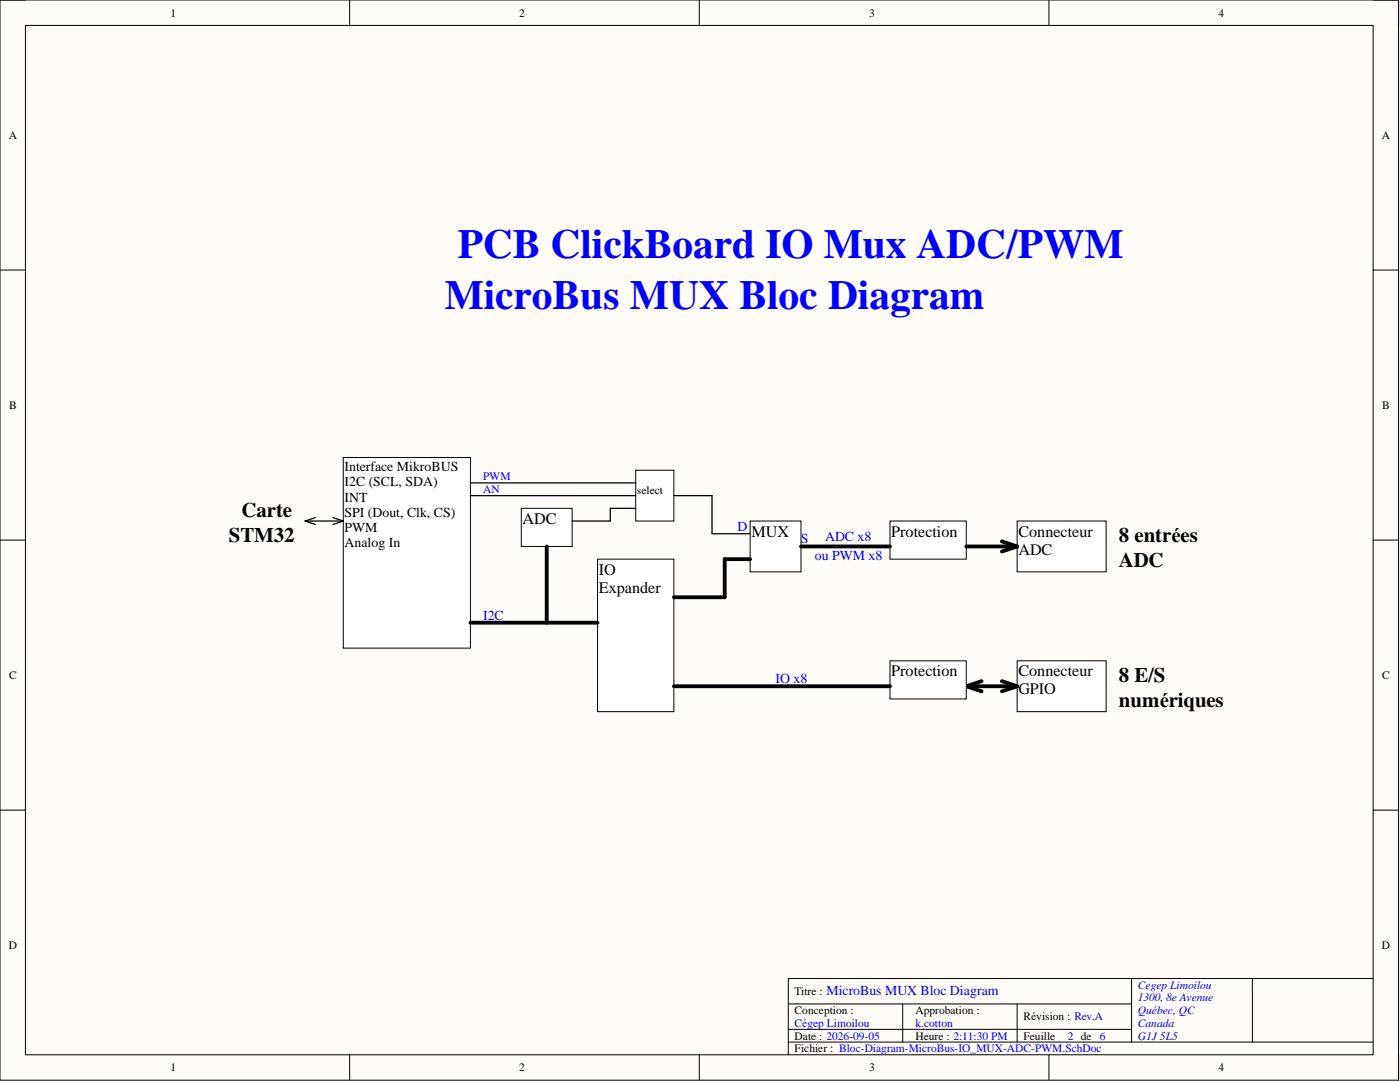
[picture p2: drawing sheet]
<svg xmlns="http://www.w3.org/2000/svg" width="279mm" height="216mm" viewBox="0 0 279 216" stroke-linecap="round" stroke-linejoin="round" font-family="sans-serif">
<path d="M0 0h279.1v215.5h-279.1z" fill-rule="evenodd" fill="#fffcf8"/>
<path d="M0 0h279.1v215.5h-279.1z" fill="none" stroke="#000" stroke-width=".2"/>
<path d="M5.1 5.1h268.9v205.4h-268.9z" fill-rule="evenodd" fill="#fffcf8"/>
<g fill="none" stroke="#000" stroke-width=".2">
<path d="M0 0h5.1M5.1 5.1h268.9v205.4h-268.9zM69.8 0v5.1M139.6 0v5.1M209.3 0v5.1M274 0h5.1v5.1M0 53.9h5.1M274 53.9h5.1M0 107.8h5.1M274 107.8h5.1M0 161.7h5.1M274 161.7h5.1"/>
<path d="M225.8 195.3v12.6M249.9 195.3v12.6M274 195.3h-116.7v15.2M69.8 210.5v5M139.6 210.5v5M157.3 200.3h68.5M157.3 207.9h116.7M157.3 205.4h68.5M180.2 200.3v7.6M203 200.3v7.6M209.3 210.5v5M279.1 210.5v5"/>
</g>
<path d="M104 101.4h10.2v7.6h-10.2z" fill-rule="evenodd" fill="#fff"/>
<path d="M104 101.4h10.2v7.6h-10.2z" fill="none" stroke="#000" stroke-width=".2"/>
<path d="M68.5 91.3h25.4v38h-25.4z" fill-rule="evenodd" fill="#fff"/>
<path d="M68.5 91.3h25.4v38h-25.4z" fill="none" stroke="#000" stroke-width=".2"/>
<path d="M60.9 104h7.6M60.9 104l2 .6M62.9 103.3l-2 .7M66.5 103.3l2 .7M68.5 104l-2 .6" fill="none" stroke="#000" stroke-width=".25"/>
<path d="M149.7 104h10.2v10.1h-10.2z" fill-rule="evenodd" fill="#fff"/>
<path d="M149.7 104h10.2v10.1h-10.2z" fill="none" stroke="#000" stroke-width=".2"/>
<path d="M203 104h17.8v10.1h-17.8z" fill-rule="evenodd" fill="#fff"/>
<path d="M203 104h17.8v10.1h-17.8z" fill="none" stroke="#000" stroke-width=".2"/>
<path d="M177.6 104h15.2v7.6h-15.2z" fill-rule="evenodd" fill="#fff"/>
<path d="M177.6 104h15.2v7.6h-15.2z" fill="none" stroke="#000" stroke-width=".2"/>
<path d="M192.8 109h10.2M199.9 108l3.1 1M203 109l-3.1 1.1" fill="none" stroke="#000" stroke-width=".76"/>
<path d="M119.3 111.6h15.2v30.4h-15.2z" fill-rule="evenodd" fill="#fff"/>
<path d="M119.3 111.6h15.2v30.4h-15.2z" fill="none" stroke="#000" stroke-width=".2"/>
<path d="M203 131.9h17.8v10.1h-17.8z" fill-rule="evenodd" fill="#fff"/>
<path d="M203 131.9h17.8v10.1h-17.8z" fill="none" stroke="#000" stroke-width=".2"/>
<path d="M192.8 136.9h10.2M192.8 136.9l3.1 1M195.9 135.9l-3.1 1M199.9 135.9l3.1 1M203 136.9l-3.1 1" fill="none" stroke="#000" stroke-width=".76"/>
<path d="M126.9 93.8h7.6v10.2h-7.6z" fill-rule="evenodd" fill="#fff"/>
<path d="M126.9 93.8h7.6v10.2h-7.6z" fill="none" stroke="#000" stroke-width=".2"/>
<path d="M177.6 131.9h15.2v7.6h-15.2z" fill-rule="evenodd" fill="#fff"/>
<path d="M177.6 131.9h15.2v7.6h-15.2z" fill="none" stroke="#000" stroke-width=".2"/>
<path d="M109.1 109v15.3M149.7 111.6h-5.1v7.6h-10.1M159.9 109h17.7M93.9 124.3h25.4M134.5 136.9h43.1" fill="none" stroke="#000" stroke-width=".76"/>
<path d="M93.9 96.4h33M93.9 98.9h33M134.5 98.9h7.6v7.6h7.6M126.9 101.4h-5.1v2.6h-7.6" fill="none" stroke="#000" stroke-width=".25"/>
<g font-size="8.2" fill="#00f">
<text x="91.3" y="51.5">PCB ClickBoard IO Mux ADC/PWM</text>
<text x="88.8" y="61.6">MicroBus MUX Bloc Diagram</text>
</g>
<g font-size="4.1">
<text x="48.2" y="103.1">Carte</text>
<text x="45.7" y="108.2">STM32</text>
<text x="223.3" y="108.2">8 entrées</text>
<text x="223.3" y="113.2">ADC</text>
<text x="223.3" y="136">8 E/S</text>
<text x="223.3" y="141.1">numériques</text>
</g>
<g font-size="3.2">
<text x="104.3" y="104.6">ADC</text>
<text x="150" y="107.1">MUX</text>
<text x="177.9" y="107.1">Protection</text>
<text x="203.2" y="107.1">Connecteur</text>
<text x="203.2" y="110.6">ADC</text>
<text x="119.5" y="114.7">IO</text>
<text x="119.5" y="118.3">Expander</text>
<text x="177.9" y="135">Protection</text>
<text x="203.2" y="135">Connecteur</text>
<text x="203.2" y="138.5">GPIO</text>
</g>
<g font-size="2.7">
<text x="68.8" y="94">Interface MikroBUS</text>
<text x="68.8" y="97">I2C (SCL, SDA)</text>
<text x="68.8" y="100.1">INT</text>
<text x="68.8" y="103.1">SPI (Dout, Clk, CS)</text>
<text x="68.8" y="106.2">PWM</text>
<text x="68.8" y="109.2">Analog In</text>
</g>
<g font-size="2.7" fill="#00f">
<text x="147.2" y="105.9">D</text>
<text x="164.7" y="107.9">ADC x8</text>
<text x="159.9" y="108.4">S</text>
<text x="162.6" y="111.7">ou PWM x8</text>
<text x="96.4" y="123.7">I2C</text>
<text x="154.8" y="136.3">IO x8</text>
<text x="164.9" y="198.5">MicroBus MUX Bloc Diagram</text>
</g>
<g font-size="2.3">
<text x="34" y="3.3">1</text>
<text x="103.6" y="3.3">2</text>
<text x="173.5" y="3.3">3</text>
<text x="243.2" y="3.3">4</text>
<text x="1.7" y="27.7">A</text>
<text x="275.8" y="27.7">A</text>
<text x="1.8" y="81.6">B</text>
<text x="275.9" y="81.6">B</text>
<text x="127.1" y="98.6">select</text>
<text x="1.8" y="135.5">C</text>
<text x="275.9" y="135.5">C</text>
<text x="1.7" y="189.4">D</text>
<text x="275.8" y="189.4">D</text>
<text x="158.6" y="198.6">Titre :</text>
<text x="158.6" y="202.4">Conception :</text>
<text x="182.7" y="202.4">Approbation :</text>
<text x="204.3" y="203.6">Révision : Rev.A</text>
<text x="158.6" y="207.4">Date : 2026-09-05</text>
<text x="158.6" y="210">Fichier : Bloc-Diagram-MicroBus-IO_MUX-ADC-PWM.SchDoc</text>
<text x="182.7" y="207.4">Heure : 2:11:30 PM</text>
<text x="204.3" y="207.4">Feuille</text>
<text x="34" y="213.8">1</text>
<text x="103.6" y="213.8">2</text>
<text x="173.5" y="213.8">3</text>
<text x="243.2" y="213.8">4</text>
</g>
<g font-size="2.3" fill="#00f">
<text x="96.4" y="95.9">PWM</text>
<text x="96.4" y="98.4">AN</text>
<text x="227.1" y="197.3">Cegep Limoilou</text>
<text x="227.1" y="199.8">1300, 8e Avenue</text>
<text x="227.1" y="202.4">Québec, QC</text>
<text x="158.6" y="204.9">Cégep Limoilou</text>
<text x="182.7" y="204.9">k.cotton</text>
<text x="213.1" y="207.4">2 de</text>
<text x="219.5" y="207.4">6</text>
<text x="227.1" y="204.9">Canada</text>
<text x="227.1" y="207.4">G1J 5L5</text>
</g>
</svg>
